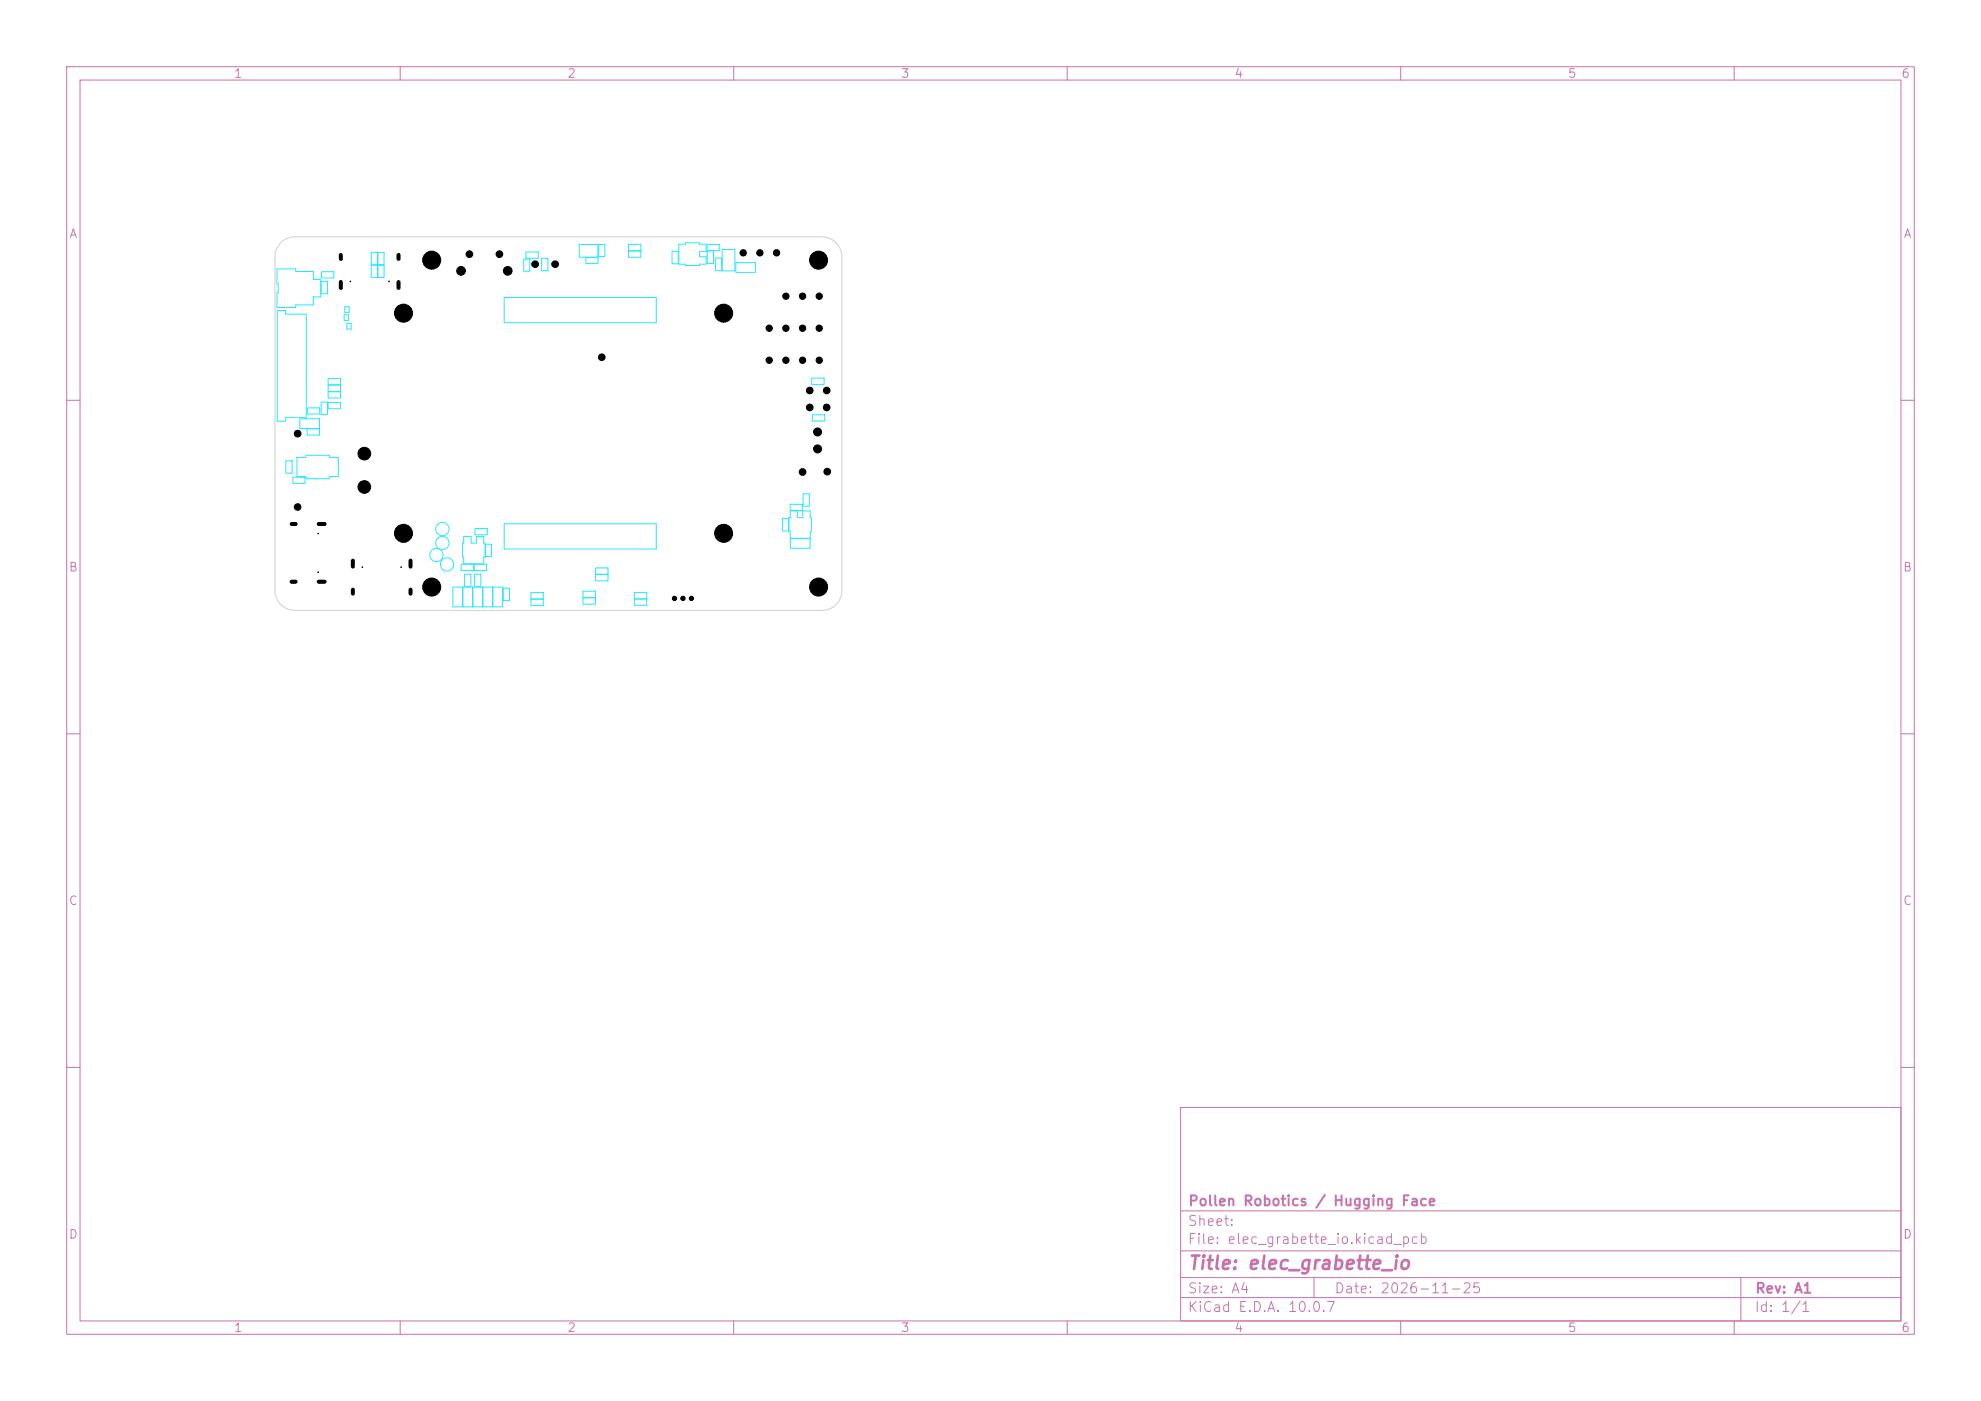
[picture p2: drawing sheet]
<svg xmlns="http://www.w3.org/2000/svg" width="297mm" height="210mm" viewBox="0 0 297 210" stroke-linecap="round" stroke-linejoin="round" font-family="sans-serif">
<g fill="none" stroke="#c872ab" stroke-width=".15">
<path d="M10 10h277v190h-277zM12 12h273v186h-273zM60 10v2M110 10v2M160 10v2M210 10v2M260 10v2M10 60h2M285 60h2M10 110h2M285 110h2M10 160h2"/>
<path d="M177 166h108v32h-108zM285 160h2M60 198v2M110 198v2M160 198v2M177 194.5h108M177 191.5h108M177 187.5h108M177 181.5h108M197 191.5v3M210 198v2M260 198v2"/>
<path d="M261 191.5v6.5"/>
</g>
<g fill="none" stroke="#26e9ff" stroke-width=".15">
<path d="M55.7 37.8h.9v1.9h-.9zM55.7 39.8h.9v1.8h-.9zM56.7 37.8h.9v1.9h-.9zM56.7 39.8h.9v1.8h-.9zM78.5 38.8h.9v1.9h-.9zM78.8 37.8h1.9v.9h-1.9zM81.2 38.7h.9v1.9h-.9zM86.8 36.6h2.8v2h-2.8zM87.8 38.6h1.9v.9h-1.9zM89.8 36.6h.9v1.9h-.9zM94.2 36.6h1.9v1h-1.9zM94.2 37.6h1.9v1h-1.9z"/>
<path d="M100.8 37.7h.9v1.8h-.9zM101.8 36.6h1v-.2h2.1v.2h1v1.1h-1v.8h1v1.1h-1v.2h-2.1v-.2h-1zM106 36.6h1.8v1h-1.8zM106 37.6h1v1.9h-1zM107.3 38.7h.9v1.8h-.9zM108.3 37.4h1.9v3.2h-1.9zM110.3 39.4h3v1.4h-3zM41.5 40.3h2.8v.4h2.7v1.2h1.1v2.6h-1.1v1.2h-2.7v.4h-2.8v-2.2h.2v-1.4h-.2zM41.6 46.6h1.2v.5h3.1v15.5h-3.1v.6h-1.2zM48.2 42.2h.9v1.8h-.9zM48.2 40.7h1.9v1h-1.9zM49.2 56.7h1.9v1h-1.9z"/>
<path d="M49.2 57.7h1.9v1h-1.9zM49.2 58.7h1.9v1h-1.9zM51.6 47.2h.6v.8h-.6zM51.7 46h.6v.8h-.6zM52 48.5h.6v.8h-.6zM75.6 44.6h22.8v3.8h-22.8zM121.7 56.7h1.9v.9h-1.9zM42.9 69.1h.9v1.8h-.9zM43.9 71.5h1.8v1h-1.8zM44.5 68.6h1.4v-.3h3.5v.3h1.3v2.8h-1.3v.4h-3.5v-.4h-1.4zM44.9 62.8h3v1.4h-3zM46 64.3h1.9v.9h-1.9z"/>
<path d="M46.1 61.1h1.8v1h-1.8zM48.2 60.3h.9v1.8h-.9zM49.2 60.3h1.9v1h-1.9zM71.2 79.2h1.9v1h-1.9zM75.6 78.5h22.8v3.8h-22.8zM117.3 77.7h.9v1.9h-.9zM118.5 75.6h1.8v.9h-1.8zM118.5 76.6h1.1v1h.8v-1h1.1v1h.2v2.1h-.2v1h-3v-1h-.2v-2.1h.2zM120.4 74h.9v1.9h-.9zM121.8 62.2h1.9v.9h-1.9zM67.9 88h1.5v3h-1.5zM69.1 84.6h1.9v.9h-1.9z"/>
<path d="M69.4 88h1.5v3h-1.5zM69.5 80.4h1.1v1h.8v-1h1.1v1h.2v2.1h-.2v1h-3v-1h-.2v-2.1h.2zM69.7 86.1h.9v1.8h-.9zM70.9 88h1.5v3h-1.5zM71.1 84.6h1.9v.9h-1.9zM71.2 86.1h.9v1.8h-.9zM72.4 88h1.5v3h-1.5zM72.8 81.6h.9v1.8h-.9zM73.9 88h1.5v3h-1.5zM75.5 88.2h.9v1.8h-.9zM79.6 89.8h1.9v1h-1.9zM79.6 88.8h1.9v1h-1.9z"/>
<path d="M87.4 89.6h1.9v1h-1.9zM87.4 88.6h1.9v1h-1.9zM89.3 85.1h1.9v1h-1.9zM89.3 86.1h1.9v1h-1.9zM95.1 89.8h1.9v.9h-1.9zM95.1 88.8h1.9v.9h-1.9zM118.5 80.7h3v1.5h-3z"/>
<circle cx="66.3" cy="79.3" r="1"/>
<circle cx="65.4" cy="83.2" r="1"/>
<circle cx="66.3" cy="81.4" r="1"/>
<circle cx="67" cy="84.6" r="1"/>
</g>
<path d="M42.1 36.4a3 3 0 0 1 2.1-.9h79a3 3 0 0 1 3 3v50a3 3 0 0 1-3 3h-79a3 3 0 0 1-3-3v-50a3 3 0 0 1 .9-2.1z" fill="none" stroke="#d0d2cd" stroke-width=".15"/>
<g fill="#000" stroke="#000" stroke-width=".15">
<circle cx="64.7" cy="39" r="1.35"/>
<circle cx="70.4" cy="38.1" r=".5"/>
<circle cx="74.9" cy="38.1" r=".5"/>
<circle cx="80.2" cy="39.6" r=".5"/>
<circle cx="83.2" cy="39.6" r=".5"/>
<circle cx="111.4" cy="37.9" r=".47"/>
<circle cx="113.9" cy="37.9" r=".47"/>
<circle cx="116.4" cy="37.9" r=".47"/>
<circle cx="122.7" cy="39" r="1.35"/>
<circle cx="52.5" cy="42.2" r=".05"/>
<circle cx="58.3" cy="42.2" r=".05"/>
<circle cx="60.5" cy="46.9" r="1.35"/>
<circle cx="69.1" cy="40.6" r=".65"/>
<circle cx="76.1" cy="40.6" r=".65"/>
<circle cx="90.2" cy="53.5" r=".5"/>
<circle cx="108.5" cy="46.9" r="1.35"/>
<circle cx="115.3" cy="49.2" r=".47"/>
<circle cx="115.3" cy="54" r=".48"/>
<circle cx="117.8" cy="44.4" r=".47"/>
<circle cx="117.8" cy="49.2" r=".47"/>
<circle cx="117.8" cy="54" r=".48"/>
<circle cx="120.3" cy="44.4" r=".47"/>
<circle cx="120.3" cy="49.2" r=".47"/>
<circle cx="120.3" cy="54" r=".48"/>
<circle cx="121.4" cy="58.5" r=".5"/>
<circle cx="122.8" cy="44.4" r=".47"/>
<circle cx="122.8" cy="49.2" r=".47"/>
<circle cx="122.8" cy="54" r=".48"/>
<circle cx="123.9" cy="58.5" r=".5"/>
<circle cx="44.6" cy="65" r=".5"/>
<circle cx="44.6" cy="76" r=".5"/>
<circle cx="47.7" cy="80" r=".05"/>
<circle cx="54.6" cy="68" r=".95"/>
<circle cx="54.6" cy="73" r=".95"/>
<circle cx="60.5" cy="79.9" r="1.35"/>
<circle cx="108.5" cy="79.9" r="1.35"/>
<circle cx="120.3" cy="70.8" r=".5"/>
<circle cx="121.4" cy="61.1" r=".5"/>
<circle cx="122.6" cy="64.7" r=".6"/>
<circle cx="122.6" cy="67.3" r=".6"/>
<circle cx="123.9" cy="61.1" r=".5"/>
<circle cx="124" cy="70.7" r=".5"/>
<circle cx="47.7" cy="85.8" r=".05"/>
<circle cx="54.3" cy="85" r=".05"/>
<circle cx="60.1" cy="85" r=".05"/>
<circle cx="64.7" cy="88" r="1.35"/>
<circle cx="101.1" cy="89.7" r=".33"/>
<circle cx="102.4" cy="89.7" r=".33"/>
<circle cx="103.7" cy="89.7" r=".33"/>
<circle cx="122.7" cy="88" r="1.35"/>
</g>
<path d="M51.1 38.2v.6M59.7 38.2v.6M51.1 42.3v.9M59.7 42.3v.9M43.7 78.6h.6M47.8 78.6h.9M43.7 87.2h.6M47.8 87.2h.9M52.9 84v.9M52.9 88.4v.6M61.5 84v.9M61.5 88.4v.6" fill="none" stroke="#000" stroke-width=".6"/>
<text font-size="2" fill="#c872ab" x="178" y="190.8">Title: elec_grabette_io</text>
<g font-size="1.5" fill="#c872ab">
<text x="178" y="184.1">Sheet:</text>
<text x="178" y="181.1">Pollen Robotics / Hugging Face</text>
<text x="178" y="186.8">File: elec_grabette_io.kicad_pcb</text>
<text x="178" y="197">KiCad E.D.A. 10.0.7</text>
<text x="178" y="194.2">Size: A4</text>
<text x="200" y="194.2">Date: 2026-11-25</text>
<text x="263" y="197">Id: 1/1</text>
<text x="263" y="194.2">Rev: A1</text>
</g>
<g font-size="1.3" fill="#c872ab">
<text x="35" y="12">1</text>
<text x="85" y="12">2</text>
<text x="135" y="12">3</text>
<text x="185" y="12">4</text>
<text x="235" y="12">5</text>
<text x="285" y="12">6</text>
<text x="10.3" y="36">A</text>
<text x="285.3" y="36">A</text>
<text x="10.2" y="86">B</text>
<text x="285.2" y="86">B</text>
<text x="10.2" y="136">C</text>
<text x="285.2" y="136">C</text>
<text x="10.2" y="186">D</text>
<text x="285.2" y="186">D</text>
<text x="35" y="200">1</text>
<text x="85" y="200">2</text>
<text x="135" y="200">3</text>
<text x="185" y="200">4</text>
<text x="235" y="200">5</text>
<text x="285" y="200">6</text>
</g>
</svg>
